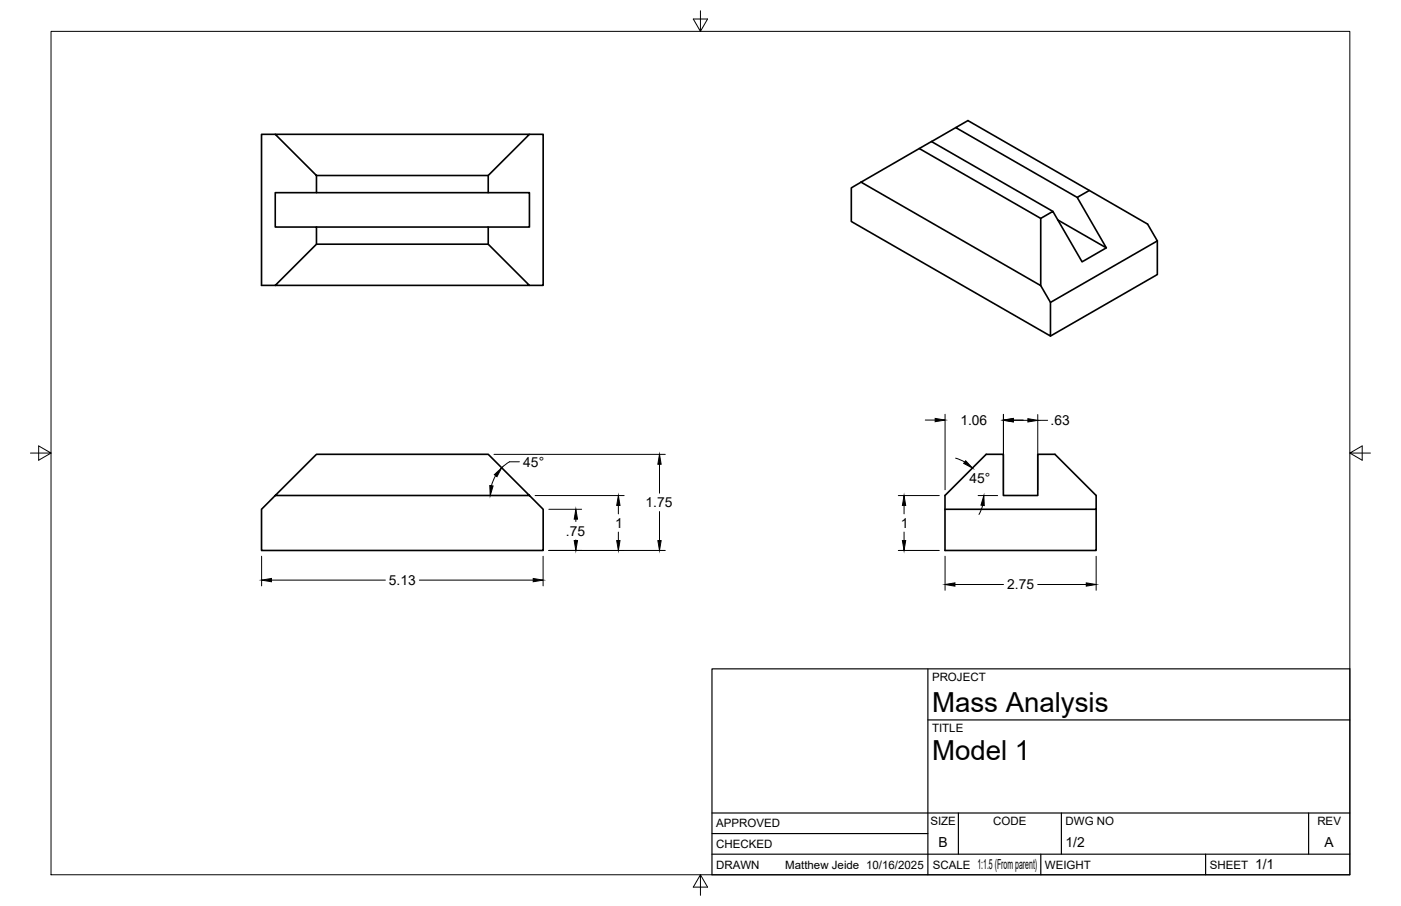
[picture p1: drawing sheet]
<svg xmlns="http://www.w3.org/2000/svg" width="432mm" height="279mm" viewBox="0 0 432 279" stroke-linecap="round" stroke-linejoin="round" font-family="sans-serif">
<!-- layer: Visible -->
<g fill="none" stroke="#000" stroke-width=".51">
<path d="M294.6 39.3l-7.5 4.4M84.8 41.4h78.4l-12.7 12.7h-53zM84.8 41.4h-4.2v46.6h4.2M97.5 54.1v5.3h53M97.5 59.4h-12.7v10.6h12.7v5.3M150.5 54.1v5.3h12.7v10.6h-12.7v5.3M163.2 41.4h4.2v46.6h-4.2M265.4 56.2l17.9-10.4 37.5 21.6v20.7zM265.4 56.2l-3 1.7v10.4l61.4 35.3v-10.3l-3-5.2M283.3 45.8l3.8-2.2 37.4 21.6M335.7 58.7l-3.7 2.2 9 15.5-7.5 4.4-9-15.6-3.7 2.2M97.5 75.3h53l12.7 12.7h-78.4z"/>
<path d="M97.5 70h53M326 67.8l15 8.6M332 60.9l-37.4-21.6 3.7-2.1 55.4 31.9 3 5.2-32.9 19M356.7 74.3v10.4l-32.9 18.9M84.8 152.8h78.4l-12.7-12.7h-53l-16.9 17v12.7h86.8v-12.7l-4.2-4.3M291.3 157.1h46.5v-4.3l-12.7-12.7h-5.3v12.7h-10.6v-12.7h-5.2l-12.7 12.7v17h46.5v-12.7"/>
</g>
<!-- layer: Border -->
<path d="M15.7 9.7h400.3v260.1h-400.3zM215.9 3.3v6.4l-2.2-3.8h4.4l-2.2 3.8M9.4 139.7h6.3l-3.8-2.2v4.4l3.8-2.2M416 139.7l3.8 2.2v-4.4l-3.8 2.2h6.4M215.9 269.8l2.2 3.8h-4.4l2.2-3.8v6.3" fill="none" stroke="#000" stroke-width=".31"/>
<!-- layer: Titleblock -->
<path d="M219.4 206.3h196.6v63.5h-196.6zM286 206.3v63.5M286 222h130M219.4 257.1h66.6M219.4 250.7h196.6M295.4 250.7v12.7M327.1 250.7v12.7M403.3 250.7v12.7M219.4 263.4h196.6M320.8 263.4v6.4M371.6 263.4v6.4" fill="none" stroke="#000" stroke-width=".36"/>
<!-- layer: FD_Dimensions -->
<g fill="none" stroke="#000" stroke-width=".31">
<path d="M285.2 129.5h3M291.3 127.8v23.2M309.3 127.8v23.2M312.3 129.6h4.5M312.3 129.5h3.1M319.8 127.8v23.2M319.8 129.6h3.1M152.3 140.1h52.7M152.8 146.7l-1.3 3.1M160.1 142.4h-3.1l-2.4 1.9M164.9 152.8h27.5M169.2 157.1h10.1"/>
<path d="M190.6 155.9v2.6M203.3 143.2v8.9M203.3 157.8v8.9M276.9 152.8h12.6M278.6 155.9v2.6M294.5 141.3l2.8 1.2M301.5 152.8h6M302.9 155.8l-1.2 2.9M80.6 171.5v9.2M83.7 178.9h35.1M129.2 178.9h35.1M167.4 171.5v9.2"/>
<path d="M169.2 169.8h35.8M177.5 160.1v.7M177.5 166.5v.2M190.6 164.1v2.6M276.9 169.8h12.6M278.6 164.1v2.6M291.3 171.5v10.5M337.8 171.5v10.5M294.3 180.3h15M319.8 180.3h15"/>
</g>
<g fill="#000" stroke="#000" stroke-width=".31">
<path d="M288.2 129l3.1 .5-3.1 .5zM309.3 129.6l3-.5v1zM309.3 129.5l3-.5v1zM316.8 129.1l3 .5-3 .5zM151 149.7l1 .2-.9 2.9zM152.4 146.4l2.2-2.1-1.4 2.7zM190.6 152.8l.5 3.1h-1zM203.3 140.1l.5 3.1h-1zM278.6 152.8l.5 3.1h-1zM297.6 142.1l2.1 2.3-2.7-1.5zM303.2 152.8l.2 3.1-1.1-.1zM80.6 178.9l3.1-.5v1z"/>
<path d="M164.3 178.4l3.1 .5-3.1 .5zM177 166.7h1l-.5 3.1zM177.5 157.1l.5 3h-1zM190.1 166.7h1l-.5 3.1zM202.8 166.7h1l-.5 3.1zM278.1 166.7h1l-.5 3.1zM291.3 180.3l3-.6v1.1zM334.8 179.7l3 .6-3 .5z"/>
</g>
<g font-size="8.5">
<text x="287.3" y="219.5">Mass Analysis</text>
<text x="287.3" y="234.5">Model 1</text>
</g>
<g font-size="4.3">
<text x="296" y="131">1.06</text>
<text x="323.8" y="131.1">.63</text>
<text x="161.3" y="143.9">45°</text>
<text x="298.8" y="148.8">45°</text>
<text x="199" y="156.4">1.75</text>
<text x="174.4" y="165.2">.75</text>
<text x="189.6" y="162.8">1</text>
<text x="277.6" y="162.8">1</text>
<text x="119.9" y="180.4">5.13</text>
<text x="310.4" y="181.7">2.75</text>
<text x="289.3" y="261.2">B</text>
<text x="328.4" y="261.2">1/2</text>
<text x="408.2" y="261.2">A</text>
<text x="301.2" y="268.1">1:1.5 (From parent)</text>
<text x="386.8" y="268.1">1/1</text>
</g>
<g font-size="3.5">
<text x="287.3" y="210.1">PROJECT</text>
<text x="287.3" y="225.8">TITLE</text>
<text x="220.7" y="255.2">APPROVED</text>
<text x="286.7" y="254.5">SIZE</text>
<text x="306.1" y="254.5">CODE</text>
<text x="328.4" y="254.5">DWG NO</text>
<text x="406" y="254.5">REV</text>
<text x="220.7" y="261.5">CHECKED</text>
<text x="220.7" y="267.9">DRAWN</text>
<text x="242" y="267.9">Matthew Jeide 10/16/2025</text>
<text x="287.5" y="267.9">SCALE</text>
<text x="322.1" y="267.9">WEIGHT</text>
<text x="372.9" y="267.9">SHEET</text>
</g>
</svg>
